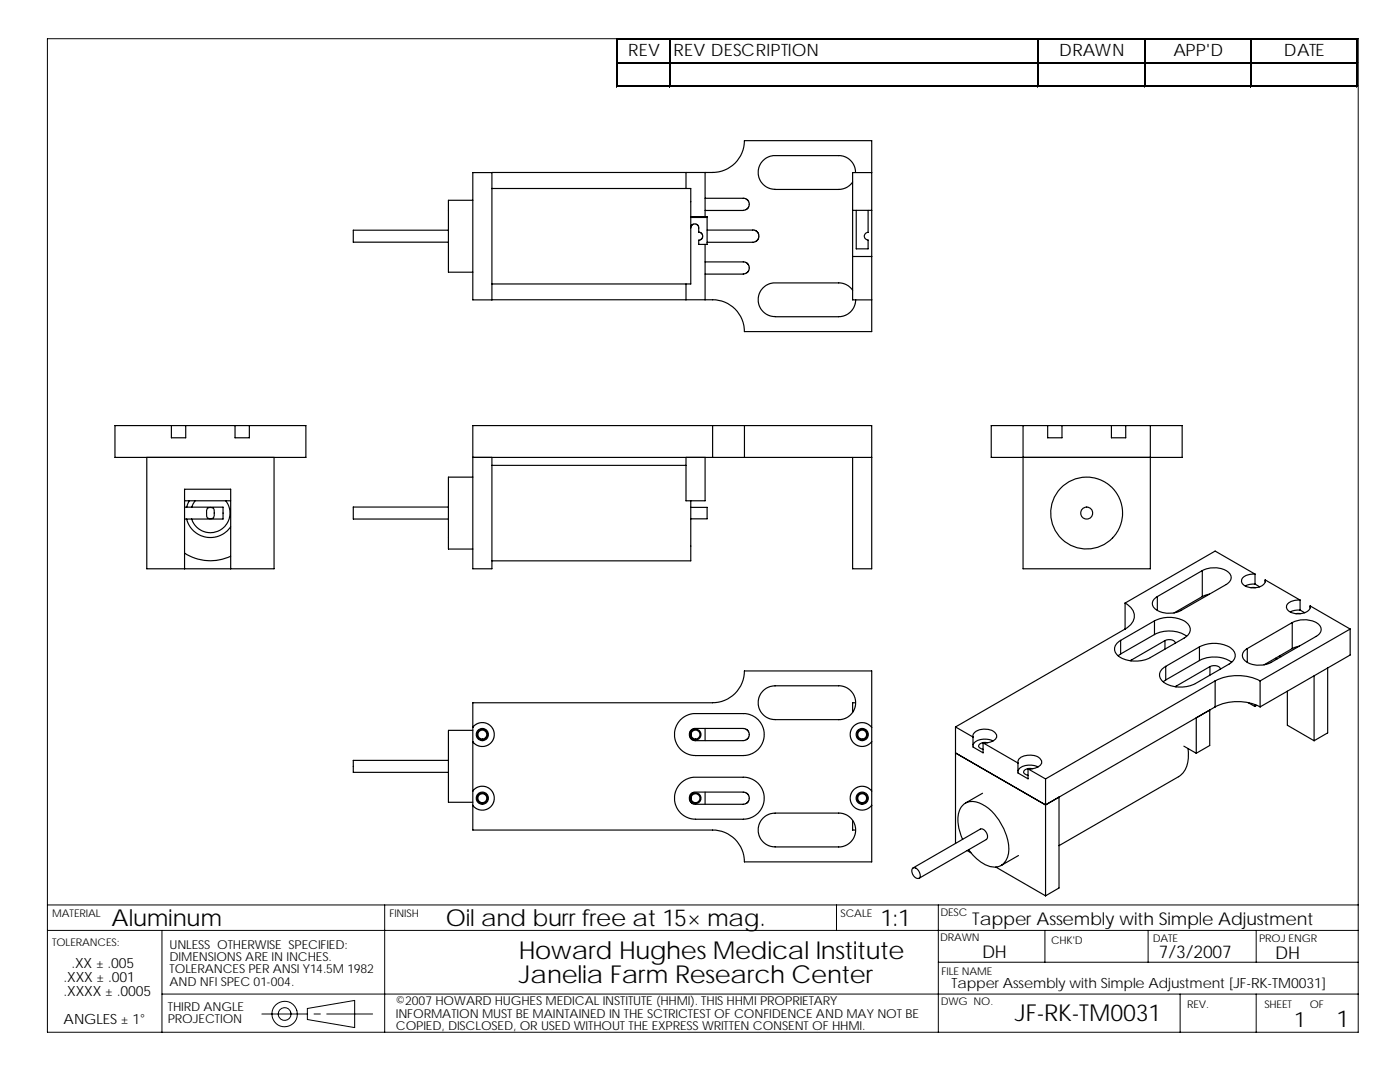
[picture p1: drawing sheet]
<svg xmlns="http://www.w3.org/2000/svg" width="279mm" height="216mm" viewBox="0 0 279 216" stroke-linecap="round" stroke-linejoin="round" font-family="sans-serif">
<g fill="none" stroke="#000" stroke-width=".2">
<path d="M9.5 7.7h261.6v198.3h-261.6zM123 7.7v9.7M123.3 7.7h147.7M123.3 12.4h147.7M123.3 17.1h147.7M133.6 7.9v9.5M207.1 7.9v9.5M228.3 7.9v9.5M249.6 7.9v9.5M270.8 7.9v9.5M9.5 185.7h261.6M9.5 180.6h261.6"/>
<path d="M32.3 185.7v20.3M32.3 198.4h238.8M76.8 180.6v25.4M166.9 180.6v5.1M187.3 180.6v25.4M187.3 192h83.8M208.5 185.7v6.3M229.1 185.7v6.3M235.5 198.4v7.6M250.7 185.7v6.3M250.7 198.4v7.6M52.3 202.3h9.1"/>
<path d="M61.3 201.2l9.5-1.6v5.4l-9.5-1.6zM62.7 202.3h1.2M65.2 202.3h9.2"/>
<circle cx="56.8" cy="202.3" r="2.54"/>
<circle cx="56.8" cy="202.3" r="1.27"/>
</g>
<g fill="none" stroke="#000" stroke-width=".23">
<path d="M94.4 40h-4.9v12.1v2.2h4.9M94.4 34.4h47.8a6.4 6.4 0 0 0 6.4-6.3h25.4v38.1h-25.4a6.4 6.4 0 0 0-6.4-6.4h-47.8zM98.2 37.6h39.7v1.1v18h-39.7M98.2 34.4v25.4M136.9 34.4v3.2M140.7 39.6h7.9l.7 .5 .2 .9-.4 .7-.8 .3M140.7 34.4v8.8M170.2 36.3l-1.1 1-1.4 .5h-13M170.8 34.4l-.3-1.3a3.3 3.3 0 0 0-3.1-2h-13.1l-.9 .2a3.3 3.3 0 0 0-1.8 4.4 3.3 3.3 0 0 0 2.7 2.1h.4M174 34.4h-3.8v25.4h3.8M89.5 45.9h-19v1.5v.9h19M136.9 56.7v3.1"/>
<path d="M137.9 45.5l.1-.5 .5-.3h.5l.3 .3 .1 1.3 .5 .2 .4 .6-.4 .7-.5 .1M137.9 43.2h3.2v5.6h-1.7v-.9M137.9 43.4h3.2M140.7 52.3h7.8l.8 .4 .2 .8-.2 .7-.8 .5h-7.8M140.7 48.8v11M140.7 42h7.6M141.1 45.9h9.4l.7 .5 .3 .7-.4 .9-.6 .3h-9.4M170.2 57.9l-1.1-1-1.4-.4h-13.4l-.9 .2a3.3 3.3 0 0 0-1.8 4.5 3.5 3.5 0 0 0 2.7 2h.4M170.2 51.2h3.8M170.2 42h3.8M170.8 59.8l-.3 1.4-.5 .8-.9 .7-1 .4-13.4 .1M170.9 42v7.7h2.3v-1.8a.76 .76 0 0 1-.7-.8 .76 .76 0 0 1 .7-.7v-4.4"/>
<path d="M29.3 91.3v22.2h25.4v-22.2M34.2 84.9h2.9M34.2 84.9h-11.3v6.4h38.1v-6.4h-11.2v2.5h-2.9v-2.5M34.2 84.9v2.5h2.9v-2.5M36.8 99.9h9.2M37.1 84.9h9.8M37.8 99.9l-.5 1.3M38.9 99.9l-.7 1.3M45 99.9l.1 .2a3.9 3.9 0 0 1-1.3 5.7 3.9 3.9 0 0 1-2.9 .3l-.9-.4-.8-.5-.5-.7-.5-1M46.9 84.9h2.9M94.4 95.2h-4.9v9.9v4.5h4.9M94.4 91.3h47.8"/>
<path d="M98.2 92.9h38.7M136.9 91.3v8.6h3.8v-8.6M137.9 99.9v12h-39.7M142.2 84.9h6.4M142.2 91.3h6.4M142.2 84.9h-47.8v28.6h3.8v-22.2M142.2 84.9v6.4M148.6 91.3h25.4M148.6 84.9h25.4v28.6h-3.8v-22.2M148.6 84.9v6.4M204.2 84.9h-6.4v6.4h38.1v-6.4h-6.3M204.2 84.9v28.6h25.4v-28.6"/>
<path d="M204.2 84.9h4.9M209.1 84.9h2.9M209.1 84.9v2.5h2.8v-2.5M211.7 97.4a7.2 7.2 0 0 1 10.1-.2 7.2 7.2 0 0 1 .3 10.1 7.2 7.2 0 0 1-10.2 .3 7.2 7.2 0 0 1-.2-10.2zM211.9 84.9h9.9M221.8 84.9h2.9M221.8 84.9v2.5h2.9v-2.5M224.7 84.9h4.9M36.8 110.4a9.5 9.5 0 0 0 9.2 .6M36.8 101.2h7.7v2.4h-7.7M36.8 113.5v-15.9h9.2v15.9M37.3 103.6a4.9 4.9 0 0 0 3.8 3.6 4.9 4.9 0 0 0 4.9-2.1"/>
<path d="M41.4 101.5a.85 .85 0 0 1 1-.1 .85 .85 0 0 1 .4 1 .82 .82 0 0 1-.8 1.1 .82 .82 0 0 1-.8-1.1zM89.5 101.2h-19v1.4v1h19M137.9 101.2h3.2v.5v1.8h-3.2M231 119v2.8M239.9 113.9a4.9 4.9 0 0 1 5.5 .6 1.39 1.39 0 0 1-.7 2.1l-9 5.2a4.8 4.8 0 0 1-5.5-.6 1.38 1.38 0 0 1 .8-2.2M239.9 113.9l-8.9 5.1M239.9 113.9v5.1M239.9 119l-5.6 3.3M241.4 118.6l-1.5 .4M249.6 117.3h1M250.5 114.6h-.9a1.61 1.61 0 0 0-1.8 1.5 2.81 2.81 0 0 0 3.6 1 1.34 1.34 0 0 0 1.1-1.4M250.5 116.5l-1.1 .1-.9 .3"/>
<path d="M250.5 114.6l-8-4.6-18 10.3M250.5 114.6v1.9M250.5 116.5l.9 .6M252.5 115.7l7 4M252.5 115.7v.4M259.5 119.7l-1 .1a1.62 1.62 0 0 0-1.7 1.5 2.84 2.84 0 0 0 3.6 1 1.34 1.34 0 0 0 1.1-1.4M259.5 119.7v2M152.3 137.8l.9-.6 1.1-.3 13.4-.1 1 .3 .9 .5 .7 .9 .4 1 .1 1.1-.5 1.4-.8 .9-1.4 .6-13.4 .1-1.3-.3a3.3 3.3 0 0 1-1.8-4.3zM223.6 130.5l-.5 .4M223.6 127.8v2.7M224.5 120.3a2.68 2.68 0 0 1 1.3 4.1l-1.3 1.1M224.5 125.5l-33.8 19.6"/>
<path d="M224.5 120.3v5.2M225.8 131.7v.2M225.8 131.7l-.2 .1M230.4 123.9a6.3 6.3 0 0 1 6.5 .4 1.73 1.73 0 0 1-.6 3l-6.7 3.9a6.3 6.3 0 0 1-6.6-.4 1.74 1.74 0 0 1 .6-3M230.4 126.6a6.3 6.3 0 0 1 6.4 .4M230.4 123.9l-6.8 3.9M230.4 126.6l-6.8 3.9M230.4 123.9v2.7M232.5 127.8a1.41 1.41 0 0 1 2.1 .5M232.5 127.8v1.7M232.5 127.8l-6.7 3.9M232.6 135.7l-.5 .3"/>
<path d="M232.6 133v2.7M234.7 136.9v.2M234.7 136.9l-.1 .1M239.4 129.1a6.3 6.3 0 0 1 6.5 .4 1.73 1.73 0 0 1-.6 3l-6.7 3.9a6.3 6.3 0 0 1-6.6-.4 1.73 1.73 0 0 1 .6-3M239.4 131.8a6.4 6.4 0 0 1 6.4 .3M239.4 129.1l-6.8 3.9M239.4 131.8l-6.8 3.9M239.4 129.1v2.7M241.5 133a1.41 1.41 0 0 1 2 .5M241.5 133v1.7M241.5 133l-6.8 3.9M242.5 135.9a10 10 0 0 1 9 0"/>
<path d="M242.5 135.9l-33.8 19.5M242.5 135.9v5.2M248.9 129.4v2.8M251.5 135.9v5.2M254.6 131.4l.1 .1M254.8 131.5h-.1l.1 .1M255.4 130.9l.3 .1M256.9 137.9v6.8l5.4 3.1M257.9 124.2a4.9 4.9 0 0 1 5.5 .6 1.39 1.39 0 0 1-.7 2.2l-9 5.2a4.9 4.9 0 0 1-5.5-.6 1.39 1.39 0 0 1 .7-2.2M257.9 124.2l-9 5.2M257.9 124.2v5.2M257.9 129.4l-5.6 3.3"/>
<path d="M258.6 122.4h1M259.3 128.9l-1.4 .5M259.5 121.7l-1.1 .1-.9 .3M259.5 121.7l.9 .6M261.5 120.9l8 4.6M261.5 120.9v.4M262.3 134.9v12.9M265 133.3v12.9l-2.7 1.6M269.5 125.5l-18 10.4M269.5 125.5v5.2l-18 10.4M89.5 151.7h-19v2.4h19M94.4 145.7l-4.9 .1v5.1v9.2h4.9"/>
<path d="M94.4 140.2h47.8a6.4 6.4 0 0 0 6.4-6.3h25.4v38.1h-25.4a6.4 6.4 0 0 0-6.4-6.4h-47.8zM94.4 157.8l.5-.5 .5-.3 .6-.1 1 .1 .7 .4 .5 .5 .4 .7v.9l-.5 1.2-.5 .5-.7 .4-1.4-.1-.7-.3-.5-.5M94.4 145.1l.5-.5 .5-.3 .6-.1 1 .1 .7 .4 .5 .5 .4 .7v.9l-.5 1.2-.5 .5-.7 .4-1.4-.1-.7-.3-.5-.5M135.8 143.6l1.3-.9 1.4-.3h10.1l1 .2a4.2 4.2 0 0 1 2.9 3.6l-.1 1.5a4.2 4.2 0 0 1-3.7 3l-9.9 .1-1.3-.2a4.2 4.2 0 0 1-1.7-7zM135.8 156.3l1.3-.9 1.4-.3h10.1l1 .2a4.2 4.2 0 0 1 2.9 3.6l-.1 1.5a4.2 4.2 0 0 1-3.7 3l-9.9 .1-1.3-.2a4.2 4.2 0 0 1-1.7-7zM137.9 146.2v.9M137.9 158.7v.9M137.9 158.4l.7-.3h9.9l.8 .4 .2 .8-.2 .7-.8 .5h-9.7l-.7-.2-.4-.5-.1-.8zM140.7 145.4v2.4M140.7 158.1v2.4M148.3 145.4h-9.7l-.5 .1-.3 .4-.2 .9 .3 .6 .7 .4h9.9l.8-.5 .2-.7-.1-.5-.3-.5-.8-.2M170.8 140.2h-.6v1.9"/>
<path d="M173.9 145.1l-.4-.4-.8-.4-.7-.1-.7 .1-.5 .3-.6 .5-.4 .8-.1 .7 .1 .7 .3 .7 .6 .5 .7 .4h.7l.7-.1 .6-.2 .6-.6M173.9 157.8l-.4-.4-.8-.4-.7-.1-.7 .1-.5 .3-.6 .5-.4 .8-.1 .7 .1 .7 .3 .7 .6 .5 .7 .4h.7l.7-.1 .6-.2 .6-.6M190.7 145.1v23.2M190.7 150.2l18 10.4M190.7 145.1l3.5 2M194.2 147.1a1.51 1.51 0 0 1 1.5-1.5l.5-.1a2.4 2.4 0 0 1 2.7 1.4 1.94 1.94 0 0 1-2.1 1.3h-.6M194.2 147.1v2l2 1.1v-2M196.1 158.3l-3.4 2M196.2 148.2l7 4.1M197 148.2a1.27 1.27 0 0 0-1.7 .8l.3 .3 .6 .2M198.2 147.8a3.6 3.6 0 0 0-3.7 .4l-.3 .5M203.2 152.3a1.49 1.49 0 0 1 1.5-1.5 2.53 2.53 0 0 1 3.2 1.3 1.99 1.99 0 0 1-2.2 1.3h-.5"/>
<path d="M203.2 152.3v1.9l2 1.2v-2M205.2 153.4l3.5 2M206 153.4a1.28 1.28 0 0 0-1.7 .8l.3 .3 .6 .2M207.2 153a3.6 3.6 0 0 0-3.7 .3l-.3 .5M208.7 155.4v23.4M236.3 148.9l2.4 1.4M237.1 149.4a5.5 5.5 0 0 1-1.9 5.6l-23.9 13.7M238.7 143.2l2.7-1.5v7.1l-2.7 1.5zM242.5 141.1a10 10 0 0 1 9 0M242.5 141.1l-33.8 19.5M249.1 140.2l1.3 .8M250.4 140.6v.4"/>
<path d="M250.8 140.7l-.4 .3M167.4 169h-12.7l-1.3-.3a3.3 3.3 0 0 1-1.8-4.3v-.1a3.4 3.4 0 0 1 3.1-2.1h13l1.3 .4 .8 .6 .7 1.1 .3 .9-.1 1.2-.4 1-.7 .8-.9 .5-1.3 .3M170.2 163.7v1.9h.6M182.2 173.2a1.43 1.43 0 0 1 1.3 2 1.27 1.27 0 0 1-1.5-1.5zM182.2 173.2l13.4-7.8a1.38 1.38 0 0 1 1.2 2.1l-13.4 7.8M192.1 167.5a7.5 7.5 0 0 1-.4-6.2 3.1 3.1 0 0 1 4.7-.6 11.1 11.1 0 0 1 4.9 9.4 2.95 2.95 0 0 1-1.6 2.7 2.95 2.95 0 0 1-3.1-.3 9.3 9.3 0 0 1-3.3-3M193 169.7l.8 .5M198.7 173l10 5.8M203.3 170.7l-3.5 2M208.7 160.6l2.6-1.6v18.2l-2.6 1.6"/>
<circle cx="216.9" cy="102.4" r="1.2"/>
<circle cx="96.3" cy="159.3" r="1.22"/>
<circle cx="96.3" cy="146.6" r="1.22"/>
<circle cx="96.3" cy="146.6" r=".89"/>
<circle cx="96.3" cy="159.3" r=".89"/>
<circle cx="96.3" cy="159.3" r="1.09"/>
<circle cx="96.3" cy="146.6" r="1.09"/>
<circle cx="138.8" cy="146.6" r=".89"/>
<circle cx="138.8" cy="159.3" r=".89"/>
<circle cx="138.8" cy="159.3" r="1.09"/>
<circle cx="138.8" cy="146.6" r="1.09"/>
<circle cx="172.1" cy="159.3" r=".89"/>
<circle cx="172.1" cy="146.6" r=".89"/>
<circle cx="172.1" cy="159.3" r="1.09"/>
<circle cx="172.1" cy="146.6" r="1.09"/>
<circle cx="172.1" cy="146.6" r="1.22"/>
<circle cx="172.1" cy="159.3" r="1.22"/>
</g>
<path d="M123.3 7.8h147.7M123.3 12.5h147.7M207.2 7.9v9.5M270.9 7.9v9.5" fill="none" stroke="#000" stroke-width=".25"/>
<path d="M123.1 7.7v9.7M123.3 17.2h147.7M133.7 7.9v9.5M228.5 7.9v9.5M249.7 7.9v9.5" fill="none" stroke="#000" stroke-width=".28"/>
<g font-size="4.9">
<text x="103.6" y="191.3">Howard Hughes Medical Institute</text>
<text x="103.6" y="196.2">Janelia Farm Research Center</text>
</g>
<g font-size="4.7">
<text x="22.3" y="184.9">Aluminum</text>
<text x="89" y="184.8">Oil and burr free at 15× mag.</text>
<text x="175.7" y="184.8">1:1</text>
<text x="202.5" y="203.8">JF-RK-TM0031</text>
<text x="266.7" y="205">1</text>
</g>
<text font-size="4.2" x="258.3" y="204.9">1</text>
<g font-size="3.5">
<text x="194" y="184.6">Tapper Assembly with Simple Adjustment</text>
<text x="196" y="191.2">DH</text>
<text x="231.3" y="191.2">7/3/2007</text>
<text x="254.5" y="191.3">DH</text>
</g>
<g font-size="3.4">
<text x="125.4" y="11.2">REV</text>
<text x="134.4" y="11.2">REV DESCRIPTION</text>
<text x="211.4" y="11.2">DRAWN</text>
<text x="234.2" y="11.2">APP'D</text>
<text x="256.2" y="11.2">DATE</text>
</g>
<g font-size="2.8">
<text x="12.7" y="195.9">.XXX ± .001</text>
<text x="14.3" y="193.1">.XX ± .005</text>
<text x="189.9" y="197.2">Tapper Assembly with Simple Adjustment [JF-RK-TM0031]</text>
<text x="12.7" y="198.7">.XXXX ± .0005</text>
<text x="12.7" y="204.4">ANGLES ± 1°</text>
</g>
<g font-size="2.5">
<text x="33.8" y="189.3">UNLESS OTHERWISE SPECIFIED:</text>
<text x="33.8" y="191.8">DIMENSIONS ARE IN INCHES.</text>
<text x="33.8" y="196.7">AND NFI SPEC 01-004.</text>
<text x="33.8" y="194.2">TOLERANCES PER ANSI Y14.5M 1982</text>
<text x="33.5" y="201.7">THIRD ANGLE</text>
<text x="79" y="200.6">©2007 HOWARD HUGHES MEDICAL INSTITUTE (HHMI). THIS HHMI PROPRIETARY</text>
<text x="79" y="203">INFORMATION MUST BE MAINTAINED IN THE SCTRICTEST OF CONFIDENCE AND MAY NOT BE</text>
<text x="33.5" y="204.2">PROJECTION</text>
<text x="79" y="205.5">COPIED, DISCLOSED, OR USED WITHOUT THE EXPRESS WRITTEN CONSENT OF HHMI.</text>
</g>
<g font-size="2.1">
<text x="10.4" y="182.9">MATERIAL</text>
<text x="77.7" y="183">FINISH</text>
<text x="167.8" y="182.9">SCALE</text>
<text x="187.7" y="182.8">DESC</text>
<text x="10.4" y="188.8">TOLERANCES:</text>
<text x="187.6" y="187.8">DRAWN</text>
<text x="209.8" y="188.3">CHK'D</text>
<text x="230" y="187.9">DATE</text>
<text x="251.3" y="187.9">PROJ ENGR</text>
<text x="187.9" y="194.5">FILE NAME</text>
<text x="187.7" y="200.6">DWG NO.</text>
<text x="236.9" y="201.2">REV.</text>
<text x="252.3" y="201.1">SHEET</text>
<text x="261.4" y="201.1">OF</text>
</g>
</svg>
